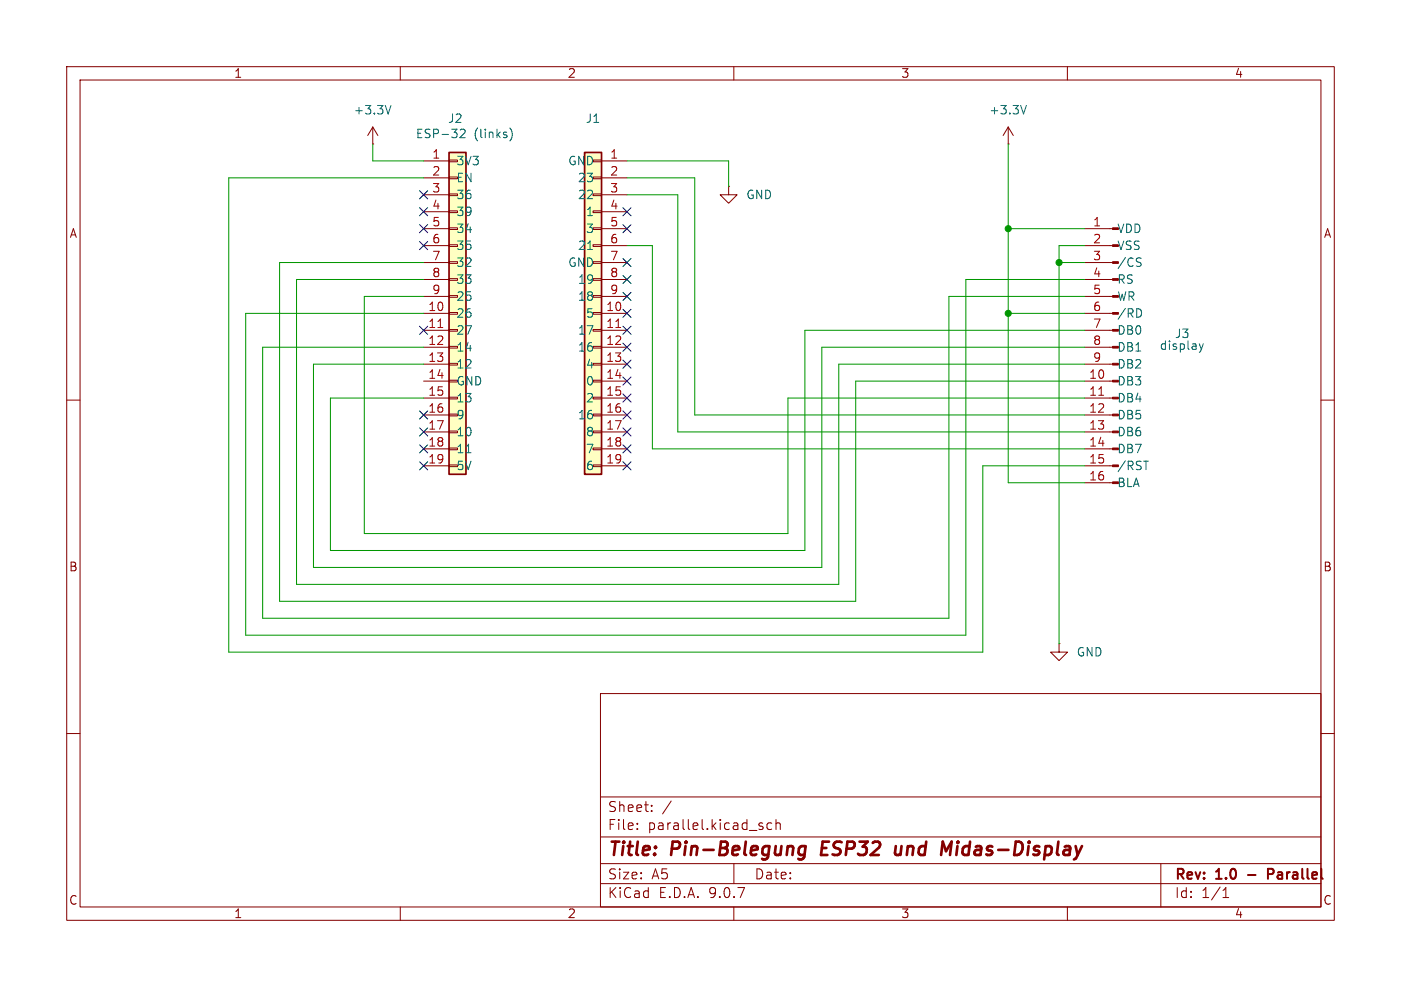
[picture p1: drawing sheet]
(kicad_sch
 (version 20250114)
 (generator "eeschema")
 (generator_version "9.0")
 (paper "A5")
 (title_block
  (title "Pin-Belegung ESP32 und Midas-Display")
  (rev "1.0 - Parallel"))
 (lib_symbols
  (symbol "esp-links:Conn_01x19"
   (pin_names
    (offset 1.016)) (exclude_from_sim no) (in_bom yes) (on_board yes)
   (property "Reference" "J" (at 0 25.4 0) (effects (font (size 1.27 1.27))))
   (property "Value" "Conn_01x19" (at 0 -25.4 0) (effects (font (size 1.27 1.27))))
   (property "Footprint" "" (at 0 0 0) (effects (font (size 1.27 1.27)) (hide yes)))
   (property "Datasheet" "~" (at 0 0 0) (effects (font (size 1.27 1.27)) (hide yes)))
   (property "Description" "Generic connector, single row, 01x19, script generated (kicad-library-utils/schlib/autogen/connector/)" (at 0 0 0) (effects (font (size 1.27 1.27)) (hide yes)))
   (symbol "Conn_01x19_1_1"
    (rectangle (start 1.27 24.13) (end -1.27 -24.13) (stroke (width 0.254) (type default)) (fill (type background)))
    (rectangle (start 1.27 22.987) (end 0 22.733) (stroke (width 0.1524) (type default)) (fill (type none)))
    (rectangle (start 1.27 20.447) (end 0 20.193) (stroke (width 0.1524) (type default)) (fill (type none)))
    (rectangle (start 1.27 17.907) (end 0 17.653) (stroke (width 0.1524) (type default)) (fill (type none)))
    (rectangle (start 1.27 15.367) (end 0 15.113) (stroke (width 0.1524) (type default)) (fill (type none)))
    (rectangle (start 1.27 12.827) (end 0 12.573) (stroke (width 0.1524) (type default)) (fill (type none)))
    (rectangle (start 1.27 10.287) (end 0 10.033) (stroke (width 0.1524) (type default)) (fill (type none)))
    (rectangle (start 1.27 7.747) (end 0 7.493) (stroke (width 0.1524) (type default)) (fill (type none)))
    (rectangle (start 1.27 5.207) (end 0 4.953) (stroke (width 0.1524) (type default)) (fill (type none)))
    (rectangle (start 1.27 2.667) (end 0 2.413) (stroke (width 0.1524) (type default)) (fill (type none)))
    (rectangle (start 1.27 0.127) (end 0 -0.127) (stroke (width 0.1524) (type default)) (fill (type none)))
    (rectangle (start 1.27 -2.413) (end 0 -2.667) (stroke (width 0.1524) (type default)) (fill (type none)))
    (rectangle (start 1.27 -4.953) (end 0 -5.207) (stroke (width 0.1524) (type default)) (fill (type none)))
    (rectangle (start 1.27 -7.493) (end 0 -7.747) (stroke (width 0.1524) (type default)) (fill (type none)))
    (rectangle (start 1.27 -10.033) (end 0 -10.287) (stroke (width 0.1524) (type default)) (fill (type none)))
    (rectangle (start 1.27 -12.573) (end 0 -12.827) (stroke (width 0.1524) (type default)) (fill (type none)))
    (rectangle (start 1.27 -15.113) (end 0 -15.367) (stroke (width 0.1524) (type default)) (fill (type none)))
    (rectangle (start 1.27 -17.653) (end 0 -17.907) (stroke (width 0.1524) (type default)) (fill (type none)))
    (rectangle (start 1.27 -20.193) (end 0 -20.447) (stroke (width 0.1524) (type default)) (fill (type none)))
    (rectangle (start 1.27 -22.733) (end 0 -22.987) (stroke (width 0.1524) (type default)) (fill (type none)))
    (pin passive line (at 5.08 22.86 180) (length 3.81) (name "GND" (effects (font (size 1.27 1.27)))) (number "1" (effects (font (size 1.27 1.27)))))
    (pin passive line (at 5.08 20.32 180) (length 3.81) (name "23" (effects (font (size 1.27 1.27)))) (number "2" (effects (font (size 1.27 1.27)))))
    (pin passive line (at 5.08 17.78 180) (length 3.81) (name "22" (effects (font (size 1.27 1.27)))) (number "3" (effects (font (size 1.27 1.27)))))
    (pin passive line (at 5.08 15.24 180) (length 3.81) (name "1" (effects (font (size 1.27 1.27)))) (number "4" (effects (font (size 1.27 1.27)))))
    (pin passive line (at 5.08 12.7 180) (length 3.81) (name "3" (effects (font (size 1.27 1.27)))) (number "5" (effects (font (size 1.27 1.27)))))
    (pin passive line (at 5.08 10.16 180) (length 3.81) (name "21" (effects (font (size 1.27 1.27)))) (number "6" (effects (font (size 1.27 1.27)))))
    (pin passive line (at 5.08 7.62 180) (length 3.81) (name "GND" (effects (font (size 1.27 1.27)))) (number "7" (effects (font (size 1.27 1.27)))))
    (pin passive line (at 5.08 5.08 180) (length 3.81) (name "19" (effects (font (size 1.27 1.27)))) (number "8" (effects (font (size 1.27 1.27)))))
    (pin passive line (at 5.08 2.54 180) (length 3.81) (name "18" (effects (font (size 1.27 1.27)))) (number "9" (effects (font (size 1.27 1.27)))))
    (pin passive line (at 5.08 0 180) (length 3.81) (name "5" (effects (font (size 1.27 1.27)))) (number "10" (effects (font (size 1.27 1.27)))))
    (pin passive line (at 5.08 -2.54 180) (length 3.81) (name "17" (effects (font (size 1.27 1.27)))) (number "11" (effects (font (size 1.27 1.27)))))
    (pin passive line (at 5.08 -5.08 180) (length 3.81) (name "16" (effects (font (size 1.27 1.27)))) (number "12" (effects (font (size 1.27 1.27)))))
    (pin passive line (at 5.08 -7.62 180) (length 3.81) (name "4" (effects (font (size 1.27 1.27)))) (number "13" (effects (font (size 1.27 1.27)))))
    (pin passive line (at 5.08 -10.16 180) (length 3.81) (name "0" (effects (font (size 1.27 1.27)))) (number "14" (effects (font (size 1.27 1.27)))))
    (pin passive line (at 5.08 -12.7 180) (length 3.81) (name "2" (effects (font (size 1.27 1.27)))) (number "15" (effects (font (size 1.27 1.27)))))
    (pin passive line (at 5.08 -15.24 180) (length 3.81) (name "16" (effects (font (size 1.27 1.27)))) (number "16" (effects (font (size 1.27 1.27)))))
    (pin passive line (at 5.08 -17.78 180) (length 3.81) (name "8" (effects (font (size 1.27 1.27)))) (number "17" (effects (font (size 1.27 1.27)))))
    (pin passive line (at 5.08 -20.32 180) (length 3.81) (name "7" (effects (font (size 1.27 1.27)))) (number "18" (effects (font (size 1.27 1.27)))))
    (pin passive line (at 5.08 -22.86 180) (length 3.81) (name "6" (effects (font (size 1.27 1.27)))) (number "19" (effects (font (size 1.27 1.27))))))
   (embedded_fonts no))
  (symbol "esp-rechts:Conn_01x19"
   (pin_names
    (offset 1.016)) (exclude_from_sim no) (in_bom yes) (on_board yes)
   (property "Reference" "J" (at 0 25.4 0) (effects (font (size 1.27 1.27))))
   (property "Value" "Conn_01x19" (at 0 -25.4 0) (effects (font (size 1.27 1.27))))
   (property "Footprint" "" (at 0 0 0) (effects (font (size 1.27 1.27)) (hide yes)))
   (property "Datasheet" "~" (at 0 0 0) (effects (font (size 1.27 1.27)) (hide yes)))
   (property "Description" "Generic connector, single row, 01x19, script generated (kicad-library-utils/schlib/autogen/connector/)" (at 0 0 0) (effects (font (size 1.27 1.27)) (hide yes)))
   (symbol "Conn_01x19_1_1"
    (rectangle (start -1.27 24.13) (end 1.27 -24.13) (stroke (width 0.254) (type default)) (fill (type background)))
    (rectangle (start -1.27 22.987) (end 0 22.733) (stroke (width 0.1524) (type default)) (fill (type none)))
    (rectangle (start -1.27 20.447) (end 0 20.193) (stroke (width 0.1524) (type default)) (fill (type none)))
    (rectangle (start -1.27 17.907) (end 0 17.653) (stroke (width 0.1524) (type default)) (fill (type none)))
    (rectangle (start -1.27 15.367) (end 0 15.113) (stroke (width 0.1524) (type default)) (fill (type none)))
    (rectangle (start -1.27 12.827) (end 0 12.573) (stroke (width 0.1524) (type default)) (fill (type none)))
    (rectangle (start -1.27 10.287) (end 0 10.033) (stroke (width 0.1524) (type default)) (fill (type none)))
    (rectangle (start -1.27 7.747) (end 0 7.493) (stroke (width 0.1524) (type default)) (fill (type none)))
    (rectangle (start -1.27 5.207) (end 0 4.953) (stroke (width 0.1524) (type default)) (fill (type none)))
    (rectangle (start -1.27 2.667) (end 0 2.413) (stroke (width 0.1524) (type default)) (fill (type none)))
    (rectangle (start -1.27 0.127) (end 0 -0.127) (stroke (width 0.1524) (type default)) (fill (type none)))
    (rectangle (start -1.27 -2.413) (end 0 -2.667) (stroke (width 0.1524) (type default)) (fill (type none)))
    (rectangle (start -1.27 -4.953) (end 0 -5.207) (stroke (width 0.1524) (type default)) (fill (type none)))
    (rectangle (start -1.27 -7.493) (end 0 -7.747) (stroke (width 0.1524) (type default)) (fill (type none)))
    (rectangle (start -1.27 -10.033) (end 0 -10.287) (stroke (width 0.1524) (type default)) (fill (type none)))
    (rectangle (start -1.27 -12.573) (end 0 -12.827) (stroke (width 0.1524) (type default)) (fill (type none)))
    (rectangle (start -1.27 -15.113) (end 0 -15.367) (stroke (width 0.1524) (type default)) (fill (type none)))
    (rectangle (start -1.27 -17.653) (end 0 -17.907) (stroke (width 0.1524) (type default)) (fill (type none)))
    (rectangle (start -1.27 -20.193) (end 0 -20.447) (stroke (width 0.1524) (type default)) (fill (type none)))
    (rectangle (start -1.27 -22.733) (end 0 -22.987) (stroke (width 0.1524) (type default)) (fill (type none)))
    (pin passive line (at -5.08 22.86 0) (length 3.81) (name "3V3" (effects (font (size 1.27 1.27)))) (number "1" (effects (font (size 1.27 1.27)))))
    (pin passive line (at -5.08 20.32 0) (length 3.81) (name "EN" (effects (font (size 1.27 1.27)))) (number "2" (effects (font (size 1.27 1.27)))))
    (pin passive line (at -5.08 17.78 0) (length 3.81) (name "36" (effects (font (size 1.27 1.27)))) (number "3" (effects (font (size 1.27 1.27)))))
    (pin passive line (at -5.08 15.24 0) (length 3.81) (name "39" (effects (font (size 1.27 1.27)))) (number "4" (effects (font (size 1.27 1.27)))))
    (pin passive line (at -5.08 12.7 0) (length 3.81) (name "34" (effects (font (size 1.27 1.27)))) (number "5" (effects (font (size 1.27 1.27)))))
    (pin passive line (at -5.08 10.16 0) (length 3.81) (name "35" (effects (font (size 1.27 1.27)))) (number "6" (effects (font (size 1.27 1.27)))))
    (pin passive line (at -5.08 7.62 0) (length 3.81) (name "32" (effects (font (size 1.27 1.27)))) (number "7" (effects (font (size 1.27 1.27)))))
    (pin passive line (at -5.08 5.08 0) (length 3.81) (name "33" (effects (font (size 1.27 1.27)))) (number "8" (effects (font (size 1.27 1.27)))))
    (pin passive line (at -5.08 2.54 0) (length 3.81) (name "25" (effects (font (size 1.27 1.27)))) (number "9" (effects (font (size 1.27 1.27)))))
    (pin passive line (at -5.08 0 0) (length 3.81) (name "26" (effects (font (size 1.27 1.27)))) (number "10" (effects (font (size 1.27 1.27)))))
    (pin passive line (at -5.08 -2.54 0) (length 3.81) (name "27" (effects (font (size 1.27 1.27)))) (number "11" (effects (font (size 1.27 1.27)))))
    (pin passive line (at -5.08 -5.08 0) (length 3.81) (name "14" (effects (font (size 1.27 1.27)))) (number "12" (effects (font (size 1.27 1.27)))))
    (pin passive line (at -5.08 -7.62 0) (length 3.81) (name "12" (effects (font (size 1.27 1.27)))) (number "13" (effects (font (size 1.27 1.27)))))
    (pin passive line (at -5.08 -10.16 0) (length 3.81) (name "GND" (effects (font (size 1.27 1.27)))) (number "14" (effects (font (size 1.27 1.27)))))
    (pin passive line (at -5.08 -12.7 0) (length 3.81) (name "13" (effects (font (size 1.27 1.27)))) (number "15" (effects (font (size 1.27 1.27)))))
    (pin passive line (at -5.08 -15.24 0) (length 3.81) (name "9" (effects (font (size 1.27 1.27)))) (number "16" (effects (font (size 1.27 1.27)))))
    (pin passive line (at -5.08 -17.78 0) (length 3.81) (name "10" (effects (font (size 1.27 1.27)))) (number "17" (effects (font (size 1.27 1.27)))))
    (pin passive line (at -5.08 -20.32 0) (length 3.81) (name "11" (effects (font (size 1.27 1.27)))) (number "18" (effects (font (size 1.27 1.27)))))
    (pin passive line (at -5.08 -22.86 0) (length 3.81) (name "5V" (effects (font (size 1.27 1.27)))) (number "19" (effects (font (size 1.27 1.27))))))
   (embedded_fonts no))
  (symbol "pins:display"
   (pin_names
    (offset 1.016)) (exclude_from_sim no) (in_bom yes) (on_board yes)
   (property "Reference" "J" (at 0 20.32 0) (effects (font (size 1.27 1.27))))
   (property "Value" "display" (at 0 -22.86 0) (effects (font (size 1.27 1.27))))
   (property "Footprint" "" (at 0 0 0) (effects (font (size 1.27 1.27)) (hide yes)))
   (property "Datasheet" "~" (at 0 0 0) (effects (font (size 1.27 1.27)) (hide yes)))
   (property "Description" "Generic connector, single row, 01x16, script generated" (at 0 0 0) (effects (font (size 1.27 1.27)) (hide yes)))
   (property "ki_locked" "" (at 0 0 0) (effects (font (size 1.27 1.27))))
   (symbol "display_1_1"
    (rectangle (start 0.8636 17.907) (end 0 17.653) (stroke (width 0.1524) (type default)) (fill (type outline)))
    (rectangle (start 0.8636 15.367) (end 0 15.113) (stroke (width 0.1524) (type default)) (fill (type outline)))
    (rectangle (start 0.8636 12.827) (end 0 12.573) (stroke (width 0.1524) (type default)) (fill (type outline)))
    (rectangle (start 0.8636 10.287) (end 0 10.033) (stroke (width 0.1524) (type default)) (fill (type outline)))
    (rectangle (start 0.8636 7.747) (end 0 7.493) (stroke (width 0.1524) (type default)) (fill (type outline)))
    (rectangle (start 0.8636 5.207) (end 0 4.953) (stroke (width 0.1524) (type default)) (fill (type outline)))
    (rectangle (start 0.8636 2.667) (end 0 2.413) (stroke (width 0.1524) (type default)) (fill (type outline)))
    (rectangle (start 0.8636 0.127) (end 0 -0.127) (stroke (width 0.1524) (type default)) (fill (type outline)))
    (rectangle (start 0.8636 -2.413) (end 0 -2.667) (stroke (width 0.1524) (type default)) (fill (type outline)))
    (rectangle (start 0.8636 -4.953) (end 0 -5.207) (stroke (width 0.1524) (type default)) (fill (type outline)))
    (rectangle (start 0.8636 -7.493) (end 0 -7.747) (stroke (width 0.1524) (type default)) (fill (type outline)))
    (rectangle (start 0.8636 -10.033) (end 0 -10.287) (stroke (width 0.1524) (type default)) (fill (type outline)))
    (rectangle (start 0.8636 -12.573) (end 0 -12.827) (stroke (width 0.1524) (type default)) (fill (type outline)))
    (rectangle (start 0.8636 -15.113) (end 0 -15.367) (stroke (width 0.1524) (type default)) (fill (type outline)))
    (rectangle (start 0.8636 -17.653) (end 0 -17.907) (stroke (width 0.1524) (type default)) (fill (type outline)))
    (rectangle (start 0.8636 -20.193) (end 0 -20.447) (stroke (width 0.1524) (type default)) (fill (type outline)))
    (polyline (pts (xy 1.27 17.78) (xy 0.8636 17.78)) (stroke (width 0.1524) (type default)) (fill (type none)))
    (polyline (pts (xy 1.27 15.24) (xy 0.8636 15.24)) (stroke (width 0.1524) (type default)) (fill (type none)))
    (polyline (pts (xy 1.27 12.7) (xy 0.8636 12.7)) (stroke (width 0.1524) (type default)) (fill (type none)))
    (polyline (pts (xy 1.27 10.16) (xy 0.8636 10.16)) (stroke (width 0.1524) (type default)) (fill (type none)))
    (polyline (pts (xy 1.27 7.62) (xy 0.8636 7.62)) (stroke (width 0.1524) (type default)) (fill (type none)))
    (polyline (pts (xy 1.27 5.08) (xy 0.8636 5.08)) (stroke (width 0.1524) (type default)) (fill (type none)))
    (polyline (pts (xy 1.27 2.54) (xy 0.8636 2.54)) (stroke (width 0.1524) (type default)) (fill (type none)))
    (polyline (pts (xy 1.27 0) (xy 0.8636 0)) (stroke (width 0.1524) (type default)) (fill (type none)))
    (polyline (pts (xy 1.27 -2.54) (xy 0.8636 -2.54)) (stroke (width 0.1524) (type default)) (fill (type none)))
    (polyline (pts (xy 1.27 -5.08) (xy 0.8636 -5.08)) (stroke (width 0.1524) (type default)) (fill (type none)))
    (polyline (pts (xy 1.27 -7.62) (xy 0.8636 -7.62)) (stroke (width 0.1524) (type default)) (fill (type none)))
    (polyline (pts (xy 1.27 -10.16) (xy 0.8636 -10.16)) (stroke (width 0.1524) (type default)) (fill (type none)))
    (polyline (pts (xy 1.27 -12.7) (xy 0.8636 -12.7)) (stroke (width 0.1524) (type default)) (fill (type none)))
    (polyline (pts (xy 1.27 -15.24) (xy 0.8636 -15.24)) (stroke (width 0.1524) (type default)) (fill (type none)))
    (polyline (pts (xy 1.27 -17.78) (xy 0.8636 -17.78)) (stroke (width 0.1524) (type default)) (fill (type none)))
    (polyline (pts (xy 1.27 -20.32) (xy 0.8636 -20.32)) (stroke (width 0.1524) (type default)) (fill (type none)))
    (pin passive line (at 5.08 17.78 180) (length 3.81) (name "VDD" (effects (font (size 1.27 1.27)))) (number "1" (effects (font (size 1.27 1.27)))))
    (pin passive line (at 5.08 15.24 180) (length 3.81) (name "VSS" (effects (font (size 1.27 1.27)))) (number "2" (effects (font (size 1.27 1.27)))))
    (pin passive line (at 5.08 12.7 180) (length 3.81) (name "/CS" (effects (font (size 1.27 1.27)))) (number "3" (effects (font (size 1.27 1.27)))))
    (pin passive line (at 5.08 10.16 180) (length 3.81) (name "RS" (effects (font (size 1.27 1.27)))) (number "4" (effects (font (size 1.27 1.27)))))
    (pin passive line (at 5.08 7.62 180) (length 3.81) (name "WR" (effects (font (size 1.27 1.27)))) (number "5" (effects (font (size 1.27 1.27)))))
    (pin passive line (at 5.08 5.08 180) (length 3.81) (name "/RD" (effects (font (size 1.27 1.27)))) (number "6" (effects (font (size 1.27 1.27)))))
    (pin passive line (at 5.08 2.54 180) (length 3.81) (name "DB0" (effects (font (size 1.27 1.27)))) (number "7" (effects (font (size 1.27 1.27)))))
    (pin passive line (at 5.08 0 180) (length 3.81) (name "DB1" (effects (font (size 1.27 1.27)))) (number "8" (effects (font (size 1.27 1.27)))))
    (pin passive line (at 5.08 -2.54 180) (length 3.81) (name "DB2" (effects (font (size 1.27 1.27)))) (number "9" (effects (font (size 1.27 1.27)))))
    (pin passive line (at 5.08 -5.08 180) (length 3.81) (name "DB3" (effects (font (size 1.27 1.27)))) (number "10" (effects (font (size 1.27 1.27)))))
    (pin passive line (at 5.08 -7.62 180) (length 3.81) (name "DB4" (effects (font (size 1.27 1.27)))) (number "11" (effects (font (size 1.27 1.27)))))
    (pin passive line (at 5.08 -10.16 180) (length 3.81) (name "DB5" (effects (font (size 1.27 1.27)))) (number "12" (effects (font (size 1.27 1.27)))))
    (pin passive line (at 5.08 -12.7 180) (length 3.81) (name "DB6" (effects (font (size 1.27 1.27)))) (number "13" (effects (font (size 1.27 1.27)))))
    (pin passive line (at 5.08 -15.24 180) (length 3.81) (name "DB7" (effects (font (size 1.27 1.27)))) (number "14" (effects (font (size 1.27 1.27)))))
    (pin passive line (at 5.08 -17.78 180) (length 3.81) (name "/RST" (effects (font (size 1.27 1.27)))) (number "15" (effects (font (size 1.27 1.27)))))
    (pin passive line (at 5.08 -20.32 180) (length 3.81) (name "BLA" (effects (font (size 1.27 1.27)))) (number "16" (effects (font (size 1.27 1.27))))))
   (embedded_fonts no))
  (symbol "power:+3.3V"
   (power)
   (pin_numbers (hide yes))
   (pin_names
    (offset 0) (hide yes)) (exclude_from_sim no) (in_bom yes) (on_board yes)
   (property "Reference" "#PWR" (at 0 -3.81 0) (effects (font (size 1.27 1.27)) (hide yes)))
   (property "Value" "+3.3V" (at 0 3.556 0) (effects (font (size 1.27 1.27))))
   (property "Footprint" "" (at 0 0 0) (effects (font (size 1.27 1.27)) (hide yes)))
   (property "Datasheet" "" (at 0 0 0) (effects (font (size 1.27 1.27)) (hide yes)))
   (property "Description" "Power symbol creates a global label with name \"+3.3V\"" (at 0 0 0) (effects (font (size 1.27 1.27)) (hide yes)))
   (symbol "+3.3V_0_1"
    (polyline (pts (xy -0.762 1.27) (xy 0 2.54)) (stroke (width 0) (type default)) (fill (type none)))
    (polyline (pts (xy 0 2.54) (xy 0.762 1.27)) (stroke (width 0) (type default)) (fill (type none)))
    (polyline (pts (xy 0 0) (xy 0 2.54)) (stroke (width 0) (type default)) (fill (type none))))
   (symbol "+3.3V_1_1"
    (pin power_in line (at 0 0 90) (length 0) (name "~" (effects (font (size 1.27 1.27)))) (number "1" (effects (font (size 1.27 1.27))))))
   (embedded_fonts no))
  (symbol "power:GND"
   (power)
   (pin_numbers (hide yes))
   (pin_names
    (offset 0) (hide yes)) (exclude_from_sim no) (in_bom yes) (on_board yes)
   (property "Reference" "#PWR" (at 0 -6.35 0) (effects (font (size 1.27 1.27)) (hide yes)))
   (property "Value" "GND" (at 0 -3.81 0) (effects (font (size 1.27 1.27))))
   (property "Footprint" "" (at 0 0 0) (effects (font (size 1.27 1.27)) (hide yes)))
   (property "Datasheet" "" (at 0 0 0) (effects (font (size 1.27 1.27)) (hide yes)))
   (property "Description" "Power symbol creates a global label with name \"GND\" , ground" (at 0 0 0) (effects (font (size 1.27 1.27)) (hide yes)))
   (symbol "GND_0_1"
    (polyline (pts (xy 0 0) (xy 0 -1.27) (xy 1.27 -1.27) (xy 0 -2.54) (xy -1.27 -1.27) (xy 0 -1.27)) (stroke (width 0) (type default)) (fill (type none))))
   (symbol "GND_1_1"
    (pin power_in line (at 0 0 270) (length 0) (name "~" (effects (font (size 1.27 1.27)))) (number "1" (effects (font (size 1.27 1.27))))))
   (embedded_fonts no)))
 (junction
  (at 151.13 34.29)
  (diameter 0)
  (color 0 0 0 0))
 (junction
  (at 158.75 39.37)
  (diameter 0)
  (color 0 0 0 0))
 (junction
  (at 151.13 46.99)
  (diameter 0)
  (color 0 0 0 0))
 (no_connect
  (at 93.98 64.77))
 (no_connect
  (at 63.5 62.23))
 (no_connect
  (at 63.5 69.85))
 (no_connect
  (at 63.5 31.75))
 (no_connect
  (at 93.98 59.69))
 (no_connect
  (at 93.98 39.37))
 (no_connect
  (at 93.98 41.91))
 (no_connect
  (at 93.98 62.23))
 (no_connect
  (at 93.98 31.75))
 (no_connect
  (at 93.98 57.15))
 (no_connect
  (at 63.5 49.53))
 (no_connect
  (at 63.5 67.31))
 (no_connect
  (at 93.98 46.99))
 (no_connect
  (at 63.5 34.29))
 (no_connect
  (at 63.5 36.83))
 (no_connect
  (at 93.98 44.45))
 (no_connect
  (at 93.98 69.85))
 (no_connect
  (at 93.98 67.31))
 (no_connect
  (at 93.98 52.07))
 (no_connect
  (at 63.5 29.21))
 (no_connect
  (at 93.98 54.61))
 (no_connect
  (at 93.98 49.53))
 (no_connect
  (at 63.5 64.77))
 (no_connect
  (at 93.98 34.29))
 (wire
  (pts (xy 118.11 80.01) (xy 54.61 80.01))
  (stroke (width 0) (type default)))
 (wire
  (pts (xy 55.88 24.13) (xy 63.5 24.13))
  (stroke (width 0) (type default)))
 (wire
  (pts (xy 104.14 26.67) (xy 93.98 26.67))
  (stroke (width 0) (type default)))
 (wire
  (pts (xy 36.83 46.99) (xy 36.83 95.25))
  (stroke (width 0) (type default)))
 (wire
  (pts (xy 54.61 80.01) (xy 54.61 44.45))
  (stroke (width 0) (type default)))
 (wire
  (pts (xy 162.56 41.91) (xy 144.78 41.91))
  (stroke (width 0) (type default)))
 (wire
  (pts (xy 46.99 54.61) (xy 63.5 54.61))
  (stroke (width 0) (type default)))
 (wire
  (pts (xy 46.99 85.09) (xy 46.99 54.61))
  (stroke (width 0) (type default)))
 (wire
  (pts (xy 151.13 46.99) (xy 151.13 72.39))
  (stroke (width 0) (type default)))
 (wire
  (pts (xy 128.27 57.15) (xy 128.27 90.17))
  (stroke (width 0) (type default)))
 (wire
  (pts (xy 158.75 36.83) (xy 162.56 36.83))
  (stroke (width 0) (type default)))
 (wire
  (pts (xy 93.98 36.83) (xy 97.79 36.83))
  (stroke (width 0) (type default)))
 (wire
  (pts (xy 162.56 44.45) (xy 142.24 44.45))
  (stroke (width 0) (type default)))
 (wire
  (pts (xy 55.88 21.59) (xy 55.88 24.13))
  (stroke (width 0) (type default)))
 (wire
  (pts (xy 93.98 24.13) (xy 109.22 24.13))
  (stroke (width 0) (type default)))
 (wire
  (pts (xy 144.78 41.91) (xy 144.78 95.25))
  (stroke (width 0) (type default)))
 (wire
  (pts (xy 101.6 29.21) (xy 93.98 29.21))
  (stroke (width 0) (type default)))
 (wire
  (pts (xy 104.14 62.23) (xy 162.56 62.23))
  (stroke (width 0) (type default)))
 (wire
  (pts (xy 54.61 44.45) (xy 63.5 44.45))
  (stroke (width 0) (type default)))
 (wire
  (pts (xy 158.75 39.37) (xy 162.56 39.37))
  (stroke (width 0) (type default)))
 (wire
  (pts (xy 44.45 87.63) (xy 125.73 87.63))
  (stroke (width 0) (type default)))
 (wire
  (pts (xy 101.6 64.77) (xy 101.6 29.21))
  (stroke (width 0) (type default)))
 (wire
  (pts (xy 142.24 44.45) (xy 142.24 92.71))
  (stroke (width 0) (type default)))
 (wire
  (pts (xy 118.11 59.69) (xy 162.56 59.69))
  (stroke (width 0) (type default)))
 (wire
  (pts (xy 101.6 64.77) (xy 162.56 64.77))
  (stroke (width 0) (type default)))
 (wire
  (pts (xy 44.45 41.91) (xy 44.45 87.63))
  (stroke (width 0) (type default)))
 (wire
  (pts (xy 39.37 52.07) (xy 39.37 92.71))
  (stroke (width 0) (type default)))
 (wire
  (pts (xy 104.14 62.23) (xy 104.14 26.67))
  (stroke (width 0) (type default)))
 (wire
  (pts (xy 162.56 34.29) (xy 151.13 34.29))
  (stroke (width 0) (type default)))
 (wire
  (pts (xy 49.53 82.55) (xy 120.65 82.55))
  (stroke (width 0) (type default)))
 (wire
  (pts (xy 118.11 59.69) (xy 118.11 80.01))
  (stroke (width 0) (type default)))
 (wire
  (pts (xy 120.65 49.53) (xy 162.56 49.53))
  (stroke (width 0) (type default)))
 (wire
  (pts (xy 63.5 59.69) (xy 49.53 59.69))
  (stroke (width 0) (type default)))
 (wire
  (pts (xy 63.5 46.99) (xy 36.83 46.99))
  (stroke (width 0) (type default)))
 (wire
  (pts (xy 151.13 34.29) (xy 151.13 21.59))
  (stroke (width 0) (type default)))
 (wire
  (pts (xy 63.5 52.07) (xy 39.37 52.07))
  (stroke (width 0) (type default)))
 (wire
  (pts (xy 147.32 69.85) (xy 147.32 97.79))
  (stroke (width 0) (type default)))
 (wire
  (pts (xy 41.91 39.37) (xy 63.5 39.37))
  (stroke (width 0) (type default)))
 (wire
  (pts (xy 97.79 67.31) (xy 162.56 67.31))
  (stroke (width 0) (type default)))
 (wire
  (pts (xy 162.56 69.85) (xy 147.32 69.85))
  (stroke (width 0) (type default)))
 (wire
  (pts (xy 151.13 72.39) (xy 162.56 72.39))
  (stroke (width 0) (type default)))
 (wire
  (pts (xy 36.83 95.25) (xy 144.78 95.25))
  (stroke (width 0) (type default)))
 (wire
  (pts (xy 34.29 26.67) (xy 63.5 26.67))
  (stroke (width 0) (type default)))
 (wire
  (pts (xy 120.65 82.55) (xy 120.65 49.53))
  (stroke (width 0) (type default)))
 (wire
  (pts (xy 158.75 39.37) (xy 158.75 36.83))
  (stroke (width 0) (type default)))
 (wire
  (pts (xy 151.13 46.99) (xy 162.56 46.99))
  (stroke (width 0) (type default)))
 (wire
  (pts (xy 123.19 52.07) (xy 123.19 85.09))
  (stroke (width 0) (type default)))
 (wire
  (pts (xy 158.75 39.37) (xy 158.75 96.52))
  (stroke (width 0) (type default)))
 (wire
  (pts (xy 39.37 92.71) (xy 142.24 92.71))
  (stroke (width 0) (type default)))
 (wire
  (pts (xy 34.29 97.79) (xy 34.29 26.67))
  (stroke (width 0) (type default)))
 (wire
  (pts (xy 41.91 90.17) (xy 41.91 39.37))
  (stroke (width 0) (type default)))
 (wire
  (pts (xy 128.27 90.17) (xy 41.91 90.17))
  (stroke (width 0) (type default)))
 (wire
  (pts (xy 63.5 41.91) (xy 44.45 41.91))
  (stroke (width 0) (type default)))
 (wire
  (pts (xy 49.53 59.69) (xy 49.53 82.55))
  (stroke (width 0) (type default)))
 (wire
  (pts (xy 97.79 36.83) (xy 97.79 67.31))
  (stroke (width 0) (type default)))
 (wire
  (pts (xy 147.32 97.79) (xy 34.29 97.79))
  (stroke (width 0) (type default)))
 (wire
  (pts (xy 109.22 24.13) (xy 109.22 27.94))
  (stroke (width 0) (type default)))
 (wire
  (pts (xy 151.13 34.29) (xy 151.13 46.99))
  (stroke (width 0) (type default)))
 (wire
  (pts (xy 128.27 57.15) (xy 162.56 57.15))
  (stroke (width 0) (type default)))
 (wire
  (pts (xy 123.19 85.09) (xy 46.99 85.09))
  (stroke (width 0) (type default)))
 (wire
  (pts (xy 125.73 54.61) (xy 162.56 54.61))
  (stroke (width 0) (type default)))
 (wire
  (pts (xy 123.19 52.07) (xy 162.56 52.07))
  (stroke (width 0) (type default)))
 (wire
  (pts (xy 125.73 87.63) (xy 125.73 54.61))
  (stroke (width 0) (type default)))
 (symbol
  (lib_id "pins:display")
  (at 167.64 52.07 0)
  (mirror y)
  (unit 1)
  (exclude_from_sim no)
  (in_bom yes)
  (on_board yes)
  (dnp no)
  (property "Reference" "J3" (at 176.022 50.038 0) (effects (font (size 1.27 1.27)) (justify right)))
  (property "Value" "display" (at 173.736 51.816 0) (effects (font (size 1.27 1.27)) (justify right)))
  (property "Footprint" "Connector_PinSocket_2.54mm:PinSocket_1x16_P2.54mm_Vertical" (at 167.64 52.07 0) (effects (font (size 1.27 1.27)) (hide yes)))
  (property "Datasheet" "~" (at 167.64 52.07 0) (effects (font (size 1.27 1.27)) (hide yes)))
  (property "Description" "Generic connector, single row, 01x16, script generated" (at 167.64 52.07 0) (effects (font (size 1.27 1.27)) (hide yes)))
  (pin "10")
  (pin "14")
  (pin "7")
  (pin "13")
  (pin "15")
  (pin "16")
  (pin "8")
  (pin "11")
  (pin "12")
  (pin "6")
  (pin "9")
  (pin "5")
  (pin "1")
  (pin "2")
  (pin "3")
  (pin "4"))
 (symbol
  (lib_id "power:GND")
  (at 158.75 96.52 0)
  (unit 1)
  (exclude_from_sim no)
  (in_bom yes)
  (on_board yes)
  (dnp no)
  (fields_autoplaced yes)
  (property "Reference" "#PWR05" (at 158.75 102.87 0) (effects (font (size 1.27 1.27)) (hide yes)))
  (property "Value" "GND" (at 161.29 97.7899 0) (effects (font (size 1.27 1.27)) (justify left)))
  (property "Footprint" "" (at 158.75 96.52 0) (effects (font (size 1.27 1.27)) (hide yes)))
  (property "Datasheet" "" (at 158.75 96.52 0) (effects (font (size 1.27 1.27)) (hide yes)))
  (property "Description" "Power symbol creates a global label with name \"GND\" , ground" (at 158.75 96.52 0) (effects (font (size 1.27 1.27)) (hide yes)))
  (pin "1"))
 (symbol
  (lib_id "esp-links:Conn_01x19")
  (at 88.9 46.99 0)
  (unit 1)
  (exclude_from_sim no)
  (in_bom yes)
  (on_board yes)
  (dnp no)
  (fields_autoplaced yes)
  (property "Reference" "J1" (at 88.9 17.78 0) (effects (font (size 1.27 1.27))))
  (property "Value" "ESP-32 (rechts)" (at 88.9 20.32 0) (effects (font (size 1.27 1.27)) (hide yes)))
  (property "Footprint" "Connector_PinSocket_2.54mm:PinSocket_1x19_P2.54mm_Vertical" (at 88.9 46.99 0) (effects (font (size 1.27 1.27)) (hide yes)))
  (property "Datasheet" "~" (at 88.9 46.99 0) (effects (font (size 1.27 1.27)) (hide yes)))
  (property "Description" "Generic connector, single row, 01x19, script generated (kicad-library-utils/schlib/autogen/connector/)" (at 88.9 46.99 0) (effects (font (size 1.27 1.27)) (hide yes)))
  (pin "15")
  (pin "7")
  (pin "16")
  (pin "14")
  (pin "18")
  (pin "10")
  (pin "13")
  (pin "17")
  (pin "8")
  (pin "9")
  (pin "6")
  (pin "5")
  (pin "4")
  (pin "3")
  (pin "12")
  (pin "19")
  (pin "11")
  (pin "2")
  (pin "1"))
 (symbol
  (lib_id "esp-rechts:Conn_01x19")
  (at 68.58 46.99 0)
  (unit 1)
  (exclude_from_sim no)
  (in_bom yes)
  (on_board yes)
  (dnp no)
  (property "Reference" "J2" (at 67.056 17.78 0) (effects (font (size 1.27 1.27)) (justify left)))
  (property "Value" "ESP-32 (links)" (at 62.23 20.066 0) (effects (font (size 1.27 1.27)) (justify left)))
  (property "Footprint" "Connector_PinSocket_2.54mm:PinSocket_1x19_P2.54mm_Vertical" (at 68.58 46.99 0) (effects (font (size 1.27 1.27)) (hide yes)))
  (property "Datasheet" "~" (at 68.58 46.99 0) (effects (font (size 1.27 1.27)) (hide yes)))
  (property "Description" "Generic connector, single row, 01x19, script generated (kicad-library-utils/schlib/autogen/connector/)" (at 68.58 46.99 0) (effects (font (size 1.27 1.27)) (hide yes)))
  (pin "19")
  (pin "10")
  (pin "8")
  (pin "6")
  (pin "17")
  (pin "16")
  (pin "3")
  (pin "2")
  (pin "5")
  (pin "4")
  (pin "7")
  (pin "9")
  (pin "18")
  (pin "14")
  (pin "1")
  (pin "12")
  (pin "13")
  (pin "11")
  (pin "15"))
 (symbol
  (lib_id "power:+3.3V")
  (at 151.13 21.59 0)
  (unit 1)
  (exclude_from_sim no)
  (in_bom yes)
  (on_board yes)
  (dnp no)
  (fields_autoplaced yes)
  (property "Reference" "#PWR01" (at 151.13 25.4 0) (effects (font (size 1.27 1.27)) (hide yes)))
  (property "Value" "+3.3V" (at 151.13 16.51 0) (effects (font (size 1.27 1.27))))
  (property "Footprint" "" (at 151.13 21.59 0) (effects (font (size 1.27 1.27)) (hide yes)))
  (property "Datasheet" "" (at 151.13 21.59 0) (effects (font (size 1.27 1.27)) (hide yes)))
  (property "Description" "Power symbol creates a global label with name \"+3.3V\"" (at 151.13 21.59 0) (effects (font (size 1.27 1.27)) (hide yes)))
  (pin "1"))
 (symbol
  (lib_id "power:GND")
  (at 109.22 27.94 0)
  (unit 1)
  (exclude_from_sim no)
  (in_bom yes)
  (on_board yes)
  (dnp no)
  (fields_autoplaced yes)
  (property "Reference" "#PWR03" (at 109.22 34.29 0) (effects (font (size 1.27 1.27)) (hide yes)))
  (property "Value" "GND" (at 111.76 29.2099 0) (effects (font (size 1.27 1.27)) (justify left)))
  (property "Footprint" "" (at 109.22 27.94 0) (effects (font (size 1.27 1.27)) (hide yes)))
  (property "Datasheet" "" (at 109.22 27.94 0) (effects (font (size 1.27 1.27)) (hide yes)))
  (property "Description" "Power symbol creates a global label with name \"GND\" , ground" (at 109.22 27.94 0) (effects (font (size 1.27 1.27)) (hide yes)))
  (pin "1"))
 (symbol
  (lib_id "power:+3.3V")
  (at 55.88 21.59 0)
  (unit 1)
  (exclude_from_sim no)
  (in_bom yes)
  (on_board yes)
  (dnp no)
  (fields_autoplaced yes)
  (property "Reference" "#PWR02" (at 55.88 25.4 0) (effects (font (size 1.27 1.27)) (hide yes)))
  (property "Value" "+3.3V" (at 55.88 16.51 0) (effects (font (size 1.27 1.27))))
  (property "Footprint" "" (at 55.88 21.59 0) (effects (font (size 1.27 1.27)) (hide yes)))
  (property "Datasheet" "" (at 55.88 21.59 0) (effects (font (size 1.27 1.27)) (hide yes)))
  (property "Description" "Power symbol creates a global label with name \"+3.3V\"" (at 55.88 21.59 0) (effects (font (size 1.27 1.27)) (hide yes)))
  (pin "1"))
 (sheet_instances
  (path ""
   (page "1")))
 (embedded_fonts no))
